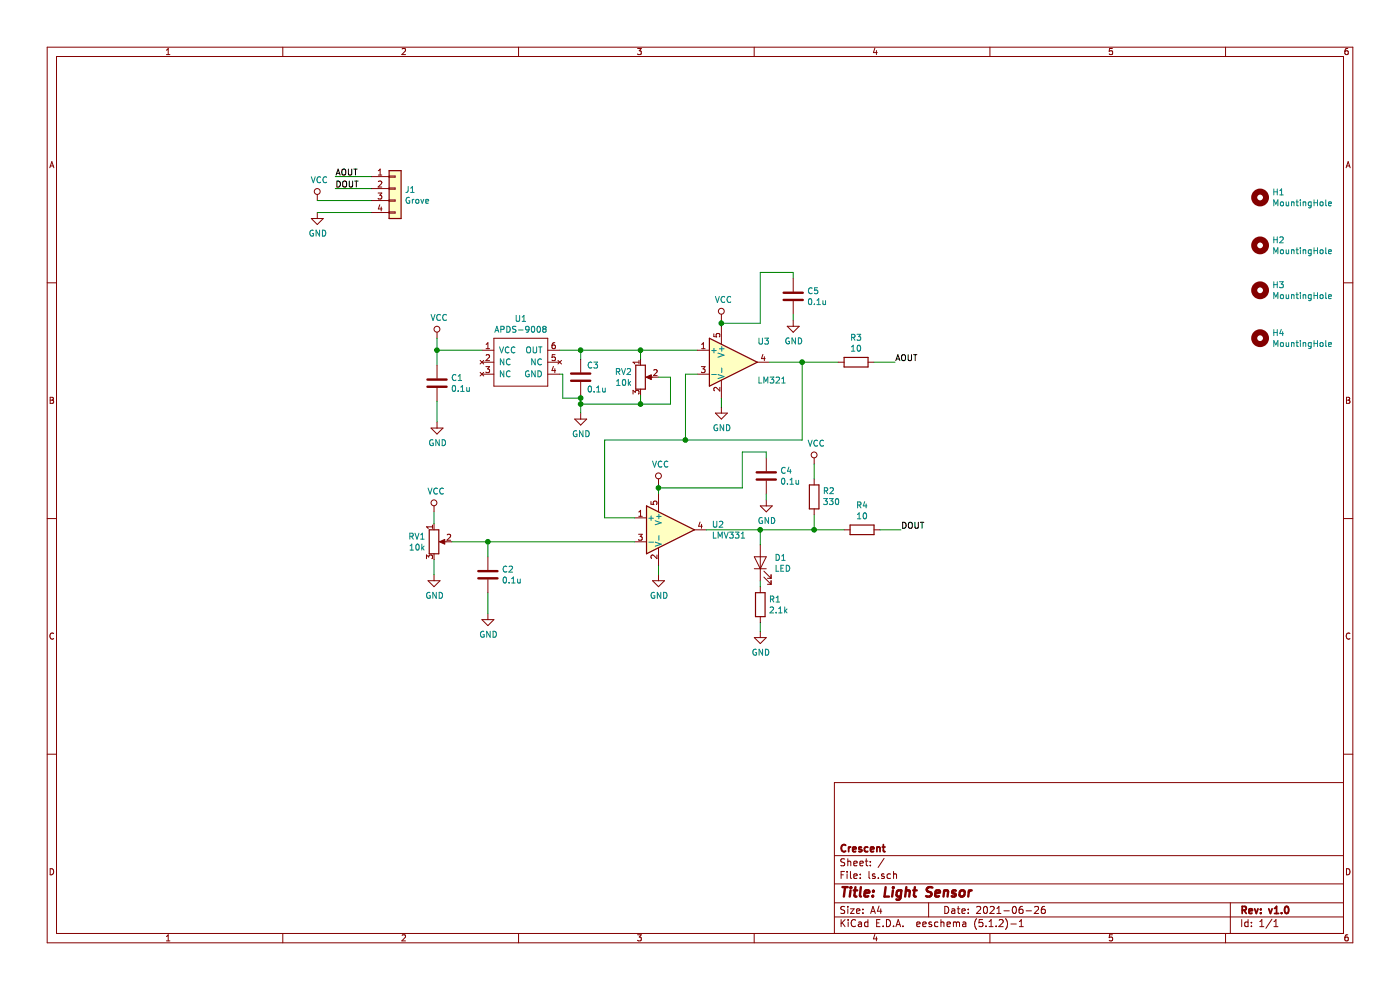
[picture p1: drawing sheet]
EESchema Schematic File Version 4
EELAYER 29 0
EELAYER END
$Descr A4 11693 8268
encoding utf-8
Sheet 1 1
Title "Light Sensor"
Date "2021-06-26"
Rev "v1.0"
Comp "Crescent"
Comment1 ""
Comment2 ""
Comment3 ""
Comment4 ""
$EndDescr
$Comp
L Connector_Generic:Conn_01x04 J1
U 1 1
P 3300 1575
F 0 "J1" H 3380 1567 50  0000 L CNN
F 1 "Grove" H 3380 1476 50  0000 L CNN
F 2 "GroveCon:GROVE" H 3300 1575 50  0001 C CNN
F 3 "~" H 3300 1575 50  0001 C CNN
	1    3300 1575
	1    0    0    -1  
$EndComp
$Comp
L LightSensor:APDS-9008 U1
U 1 1
P 4125 2825
F 0 "U1" H 4350 2990 50  0000 C CNN
F 1 "APDS-9008" H 4350 2899 50  0000 C CNN
F 2 "LightSensor:APDS-9008" H 4125 2825 50  0001 C CNN
F 3 "" H 4125 2825 50  0001 C CNN
	1    4125 2825
	1    0    0    -1  
$EndComp
$Comp
L Device:R_POT RV2
U 1 1
P 5350 3150
F 0 "RV2" H 5280 3196 50  0000 R CNN
F 1 "10k" H 5280 3105 50  0000 R CNN
F 2 "RV:rcl-RTRIMCVR42A" H 5350 3150 50  0001 C CNN
F 3 "~" H 5350 3150 50  0001 C CNN
	1    5350 3150
	1    0    0    -1  
$EndComp
$Comp
L Device:R_POT RV1
U 1 1
P 3625 4525
F 0 "RV1" H 3555 4571 50  0000 R CNN
F 1 "10k" H 3555 4480 50  0000 R CNN
F 2 "RV:rcl-RTRIMCVR42A" H 3625 4525 50  0001 C CNN
F 3 "~" H 3625 4525 50  0001 C CNN
	1    3625 4525
	1    0    0    -1  
$EndComp
$Comp
L Device:R R1
U 1 1
P 6350 5050
F 0 "R1" H 6420 5096 50  0000 L CNN
F 1 "2.1k" H 6420 5005 50  0000 L CNN
F 2 "Resistor_SMD:R_0603_1608Metric" V 6280 5050 50  0001 C CNN
F 3 "~" H 6350 5050 50  0001 C CNN
	1    6350 5050
	1    0    0    -1  
$EndComp
$Comp
L Device:C C1
U 1 1
P 3650 3200
F 0 "C1" H 3765 3246 50  0000 L CNN
F 1 "0.1u" H 3765 3155 50  0000 L CNN
F 2 "Capacitor_SMD:C_0603_1608Metric" H 3688 3050 50  0001 C CNN
F 3 "~" H 3650 3200 50  0001 C CNN
	1    3650 3200
	1    0    0    -1  
$EndComp
$Comp
L power:VCC #PWR0101
U 1 1
P 2650 1675
F 0 "#PWR0101" H 2650 1525 50  0001 C CNN
F 1 "VCC" H 2667 1848 50  0000 C CNN
F 2 "" H 2650 1675 50  0001 C CNN
F 3 "" H 2650 1675 50  0001 C CNN
	1    2650 1675
	1    0    0    -1  
$EndComp
$Comp
L power:GND #PWR0102
U 1 1
P 2650 1775
F 0 "#PWR0102" H 2650 1525 50  0001 C CNN
F 1 "GND" H 2655 1602 50  0000 C CNN
F 2 "" H 2650 1775 50  0001 C CNN
F 3 "" H 2650 1775 50  0001 C CNN
	1    2650 1775
	1    0    0    -1  
$EndComp
Wire Wire Line
	2650 1675 3100 1675
Wire Wire Line
	2650 1775 3100 1775
Wire Wire Line
	3100 1475 2800 1475
Wire Wire Line
	3100 1575 2800 1575
Text Label 2800 1475 0    50   ~ 0
AOUT
Text Label 2800 1575 0    50   ~ 0
DOUT
$Comp
L power:VCC #PWR0103
U 1 1
P 3650 2825
F 0 "#PWR0103" H 3650 2675 50  0001 C CNN
F 1 "VCC" H 3667 2998 50  0000 C CNN
F 2 "" H 3650 2825 50  0001 C CNN
F 3 "" H 3650 2825 50  0001 C CNN
	1    3650 2825
	1    0    0    -1  
$EndComp
$Comp
L power:GND #PWR0104
U 1 1
P 4850 3450
F 0 "#PWR0104" H 4850 3200 50  0001 C CNN
F 1 "GND" H 4855 3277 50  0000 C CNN
F 2 "" H 4850 3450 50  0001 C CNN
F 3 "" H 4850 3450 50  0001 C CNN
	1    4850 3450
	1    0    0    -1  
$EndComp
Wire Wire Line
	4025 2925 3650 2925
Wire Wire Line
	3650 2925 3650 2825
Wire Wire Line
	3650 2925 3650 3050
Connection ~ 3650 2925
$Comp
L power:GND #PWR0105
U 1 1
P 3650 3525
F 0 "#PWR0105" H 3650 3275 50  0001 C CNN
F 1 "GND" H 3655 3352 50  0000 C CNN
F 2 "" H 3650 3525 50  0001 C CNN
F 3 "" H 3650 3525 50  0001 C CNN
	1    3650 3525
	1    0    0    -1  
$EndComp
Wire Wire Line
	3650 3350 3650 3525
Wire Wire Line
	4675 2925 4850 2925
Wire Wire Line
	5350 3000 5350 2925
Connection ~ 5350 2925
Wire Wire Line
	5350 2925 5825 2925
Wire Wire Line
	5350 3300 5350 3375
Wire Wire Line
	5350 3375 5600 3375
Wire Wire Line
	5600 3375 5600 3150
Wire Wire Line
	5600 3150 5500 3150
Connection ~ 5350 3375
Text Label 7475 3025 0    50   ~ 0
AOUT
$Comp
L Amplifier_Operational:LM321 U3
U 1 1
P 6125 3025
F 0 "U3" H 6325 3200 50  0000 L CNN
F 1 "LM321" H 6325 2875 50  0000 L CNN
F 2 "Package_TO_SOT_SMD:SOT-353_SC-70-5" H 6125 3025 50  0001 C CNN
F 3 "http://www.ti.com/lit/ds/symlink/lm321.pdf" H 6125 3025 50  0001 C CNN
	1    6125 3025
	1    0    0    -1  
$EndComp
Wire Wire Line
	6425 3025 6700 3025
Wire Wire Line
	5825 3125 5725 3125
Wire Wire Line
	5725 3125 5725 3675
Wire Wire Line
	5725 3675 6700 3675
Wire Wire Line
	6700 3675 6700 3025
Connection ~ 6700 3025
Wire Wire Line
	6700 3025 7000 3025
$Comp
L Device:R R3
U 1 1
P 7150 3025
F 0 "R3" V 6943 3025 50  0000 C CNN
F 1 "10" V 7034 3025 50  0000 C CNN
F 2 "Resistor_SMD:R_0603_1608Metric" V 7080 3025 50  0001 C CNN
F 3 "~" H 7150 3025 50  0001 C CNN
	1    7150 3025
	0    1    1    0   
$EndComp
Wire Wire Line
	7300 3025 7475 3025
$Comp
L power:VCC #PWR0106
U 1 1
P 6025 2675
F 0 "#PWR0106" H 6025 2525 50  0001 C CNN
F 1 "VCC" H 6042 2848 50  0000 C CNN
F 2 "" H 6025 2675 50  0001 C CNN
F 3 "" H 6025 2675 50  0001 C CNN
	1    6025 2675
	1    0    0    -1  
$EndComp
$Comp
L power:GND #PWR0107
U 1 1
P 6025 3400
F 0 "#PWR0107" H 6025 3150 50  0001 C CNN
F 1 "GND" H 6030 3227 50  0000 C CNN
F 2 "" H 6025 3400 50  0001 C CNN
F 3 "" H 6025 3400 50  0001 C CNN
	1    6025 3400
	1    0    0    -1  
$EndComp
Wire Wire Line
	6025 2725 6025 2700
Wire Wire Line
	6025 3325 6025 3400
$Comp
L power:VCC #PWR0108
U 1 1
P 3625 4275
F 0 "#PWR0108" H 3625 4125 50  0001 C CNN
F 1 "VCC" H 3642 4448 50  0000 C CNN
F 2 "" H 3625 4275 50  0001 C CNN
F 3 "" H 3625 4275 50  0001 C CNN
	1    3625 4275
	1    0    0    -1  
$EndComp
$Comp
L power:GND #PWR0109
U 1 1
P 3625 4800
F 0 "#PWR0109" H 3625 4550 50  0001 C CNN
F 1 "GND" H 3630 4627 50  0000 C CNN
F 2 "" H 3625 4800 50  0001 C CNN
F 3 "" H 3625 4800 50  0001 C CNN
	1    3625 4800
	1    0    0    -1  
$EndComp
Wire Wire Line
	3625 4275 3625 4375
$Comp
L Comparator:LMV331 U2
U 1 1
P 5600 4425
F 0 "U2" H 5944 4471 50  0000 L CNN
F 1 "LMV331" H 5944 4380 50  0000 L CNN
F 2 "Package_TO_SOT_SMD:SOT-353_SC-70-5" H 5600 4525 50  0001 C CNN
F 3 "http://www.ti.com/lit/ds/symlink/lmv331.pdf" H 5600 4625 50  0001 C CNN
	1    5600 4425
	1    0    0    -1  
$EndComp
Wire Wire Line
	3625 4675 3625 4800
Wire Wire Line
	3775 4525 4075 4525
$Comp
L Device:C C2
U 1 1
P 4075 4800
F 0 "C2" H 4190 4846 50  0000 L CNN
F 1 "0.1u" H 4190 4755 50  0000 L CNN
F 2 "Capacitor_SMD:C_0603_1608Metric" H 4113 4650 50  0001 C CNN
F 3 "~" H 4075 4800 50  0001 C CNN
	1    4075 4800
	1    0    0    -1  
$EndComp
$Comp
L power:GND #PWR0110
U 1 1
P 4075 5125
F 0 "#PWR0110" H 4075 4875 50  0001 C CNN
F 1 "GND" H 4080 4952 50  0000 C CNN
F 2 "" H 4075 5125 50  0001 C CNN
F 3 "" H 4075 5125 50  0001 C CNN
	1    4075 5125
	1    0    0    -1  
$EndComp
Wire Wire Line
	4075 4950 4075 5125
Wire Wire Line
	4075 4650 4075 4525
Connection ~ 4075 4525
Wire Wire Line
	4075 4525 5300 4525
$Comp
L Device:C C5
U 1 1
P 6625 2475
F 0 "C5" H 6740 2521 50  0000 L CNN
F 1 "0.1u" H 6740 2430 50  0000 L CNN
F 2 "Capacitor_SMD:C_0603_1608Metric" H 6663 2325 50  0001 C CNN
F 3 "~" H 6625 2475 50  0001 C CNN
	1    6625 2475
	1    0    0    -1  
$EndComp
$Comp
L power:GND #PWR0111
U 1 1
P 6625 2675
F 0 "#PWR0111" H 6625 2425 50  0001 C CNN
F 1 "GND" H 6630 2502 50  0000 C CNN
F 2 "" H 6625 2675 50  0001 C CNN
F 3 "" H 6625 2675 50  0001 C CNN
	1    6625 2675
	1    0    0    -1  
$EndComp
Wire Wire Line
	6350 2700 6350 2275
Wire Wire Line
	6350 2275 6625 2275
Wire Wire Line
	6625 2275 6625 2325
Wire Wire Line
	6625 2625 6625 2675
Wire Wire Line
	6025 2700 6350 2700
Connection ~ 6025 2700
Wire Wire Line
	6025 2700 6025 2675
$Comp
L power:VCC #PWR0112
U 1 1
P 5500 4050
F 0 "#PWR0112" H 5500 3900 50  0001 C CNN
F 1 "VCC" H 5517 4223 50  0000 C CNN
F 2 "" H 5500 4050 50  0001 C CNN
F 3 "" H 5500 4050 50  0001 C CNN
	1    5500 4050
	1    0    0    -1  
$EndComp
$Comp
L Device:C C4
U 1 1
P 6400 3975
F 0 "C4" H 6515 4021 50  0000 L CNN
F 1 "0.1u" H 6515 3930 50  0000 L CNN
F 2 "Capacitor_SMD:C_0603_1608Metric" H 6438 3825 50  0001 C CNN
F 3 "~" H 6400 3975 50  0001 C CNN
	1    6400 3975
	1    0    0    -1  
$EndComp
$Comp
L power:GND #PWR0113
U 1 1
P 6400 4175
F 0 "#PWR0113" H 6400 3925 50  0001 C CNN
F 1 "GND" H 6405 4002 50  0000 C CNN
F 2 "" H 6400 4175 50  0001 C CNN
F 3 "" H 6400 4175 50  0001 C CNN
	1    6400 4175
	1    0    0    -1  
$EndComp
Wire Wire Line
	6400 4125 6400 4175
Wire Wire Line
	5500 4050 5500 4075
Wire Wire Line
	6200 4075 6200 3775
Wire Wire Line
	6200 3775 6400 3775
Wire Wire Line
	6400 3775 6400 3825
Wire Wire Line
	5500 4075 6200 4075
Connection ~ 5500 4075
Wire Wire Line
	5500 4075 5500 4125
$Comp
L power:GND #PWR0114
U 1 1
P 5500 4800
F 0 "#PWR0114" H 5500 4550 50  0001 C CNN
F 1 "GND" H 5505 4627 50  0000 C CNN
F 2 "" H 5500 4800 50  0001 C CNN
F 3 "" H 5500 4800 50  0001 C CNN
	1    5500 4800
	1    0    0    -1  
$EndComp
Wire Wire Line
	5500 4725 5500 4800
Text Label 7525 4425 0    50   ~ 0
DOUT
$Comp
L Device:R R4
U 1 1
P 7200 4425
F 0 "R4" V 6993 4425 50  0000 C CNN
F 1 "10" V 7084 4425 50  0000 C CNN
F 2 "Resistor_SMD:R_0603_1608Metric" V 7130 4425 50  0001 C CNN
F 3 "~" H 7200 4425 50  0001 C CNN
	1    7200 4425
	0    1    1    0   
$EndComp
Wire Wire Line
	7350 4425 7525 4425
Wire Wire Line
	5900 4425 6350 4425
Wire Wire Line
	5725 3675 5050 3675
Wire Wire Line
	5050 3675 5050 4325
Wire Wire Line
	5050 4325 5300 4325
Connection ~ 5725 3675
$Comp
L Device:C C3
U 1 1
P 4850 3150
F 0 "C3" H 4900 3250 50  0000 L CNN
F 1 "0.1u" H 4900 3050 50  0000 L CNN
F 2 "Capacitor_SMD:C_0603_1608Metric" H 4888 3000 50  0001 C CNN
F 3 "~" H 4850 3150 50  0001 C CNN
	1    4850 3150
	1    0    0    -1  
$EndComp
Wire Wire Line
	4675 3125 4700 3125
Wire Wire Line
	4700 3125 4700 3325
Wire Wire Line
	4700 3325 4850 3325
Wire Wire Line
	4850 3325 4850 3300
Wire Wire Line
	4850 3325 4850 3375
Connection ~ 4850 3325
Wire Wire Line
	4850 3375 5350 3375
Connection ~ 4850 3375
Wire Wire Line
	4850 3375 4850 3450
Wire Wire Line
	4850 3000 4850 2925
Connection ~ 4850 2925
Wire Wire Line
	4850 2925 5350 2925
$Comp
L Device:LED D1
U 1 1
P 6350 4700
F 0 "D1" V 6389 4583 50  0000 R CNN
F 1 "LED" V 6298 4583 50  0000 R CNN
F 2 "LED_SMD:LED_0603_1608Metric" H 6350 4700 50  0001 C CNN
F 3 "~" H 6350 4700 50  0001 C CNN
	1    6350 4700
	0    -1   -1   0   
$EndComp
$Comp
L power:GND #PWR0115
U 1 1
P 6350 5275
F 0 "#PWR0115" H 6350 5025 50  0001 C CNN
F 1 "GND" H 6355 5102 50  0000 C CNN
F 2 "" H 6350 5275 50  0001 C CNN
F 3 "" H 6350 5275 50  0001 C CNN
	1    6350 5275
	1    0    0    -1  
$EndComp
Wire Wire Line
	6350 4550 6350 4425
Wire Wire Line
	6350 4850 6350 4900
Wire Wire Line
	6350 5200 6350 5275
Wire Wire Line
	6350 4425 6800 4425
Connection ~ 6350 4425
$Comp
L Device:R R2
U 1 1
P 6800 4150
F 0 "R2" H 6730 4104 50  0000 R CNN
F 1 "330" H 6730 4195 50  0000 R CNN
F 2 "Resistor_SMD:R_0603_1608Metric" V 6730 4150 50  0001 C CNN
F 3 "~" H 6800 4150 50  0001 C CNN
	1    6800 4150
	-1   0    0    1   
$EndComp
Wire Wire Line
	6800 4300 6800 4425
Connection ~ 6800 4425
Wire Wire Line
	6800 4425 7050 4425
$Comp
L power:VCC #PWR0116
U 1 1
P 6800 3875
F 0 "#PWR0116" H 6800 3725 50  0001 C CNN
F 1 "VCC" H 6817 4048 50  0000 C CNN
F 2 "" H 6800 3875 50  0001 C CNN
F 3 "" H 6800 3875 50  0001 C CNN
	1    6800 3875
	1    0    0    -1  
$EndComp
Wire Wire Line
	6800 3875 6800 4000
$Comp
L Mechanical:MountingHole H1
U 1 1
P 10525 1650
F 0 "H1" H 10625 1696 50  0000 L CNN
F 1 "MountingHole" H 10625 1605 50  0000 L CNN
F 2 "MountingHole:MountingHole_3.2mm_M3" H 10525 1650 50  0001 C CNN
F 3 "~" H 10525 1650 50  0001 C CNN
	1    10525 1650
	1    0    0    -1  
$EndComp
$Comp
L Mechanical:MountingHole H2
U 1 1
P 10525 2050
F 0 "H2" H 10625 2096 50  0000 L CNN
F 1 "MountingHole" H 10625 2005 50  0000 L CNN
F 2 "MountingHole:MountingHole_3.2mm_M3" H 10525 2050 50  0001 C CNN
F 3 "~" H 10525 2050 50  0001 C CNN
	1    10525 2050
	1    0    0    -1  
$EndComp
$Comp
L Mechanical:MountingHole H3
U 1 1
P 10525 2425
F 0 "H3" H 10625 2471 50  0000 L CNN
F 1 "MountingHole" H 10625 2380 50  0000 L CNN
F 2 "MountingHole:MountingHole_3.2mm_M3" H 10525 2425 50  0001 C CNN
F 3 "~" H 10525 2425 50  0001 C CNN
	1    10525 2425
	1    0    0    -1  
$EndComp
$Comp
L Mechanical:MountingHole H4
U 1 1
P 10525 2825
F 0 "H4" H 10625 2871 50  0000 L CNN
F 1 "MountingHole" H 10625 2780 50  0000 L CNN
F 2 "MountingHole:MountingHole_3.2mm_M3" H 10525 2825 50  0001 C CNN
F 3 "~" H 10525 2825 50  0001 C CNN
	1    10525 2825
	1    0    0    -1  
$EndComp
$EndSCHEMATC
